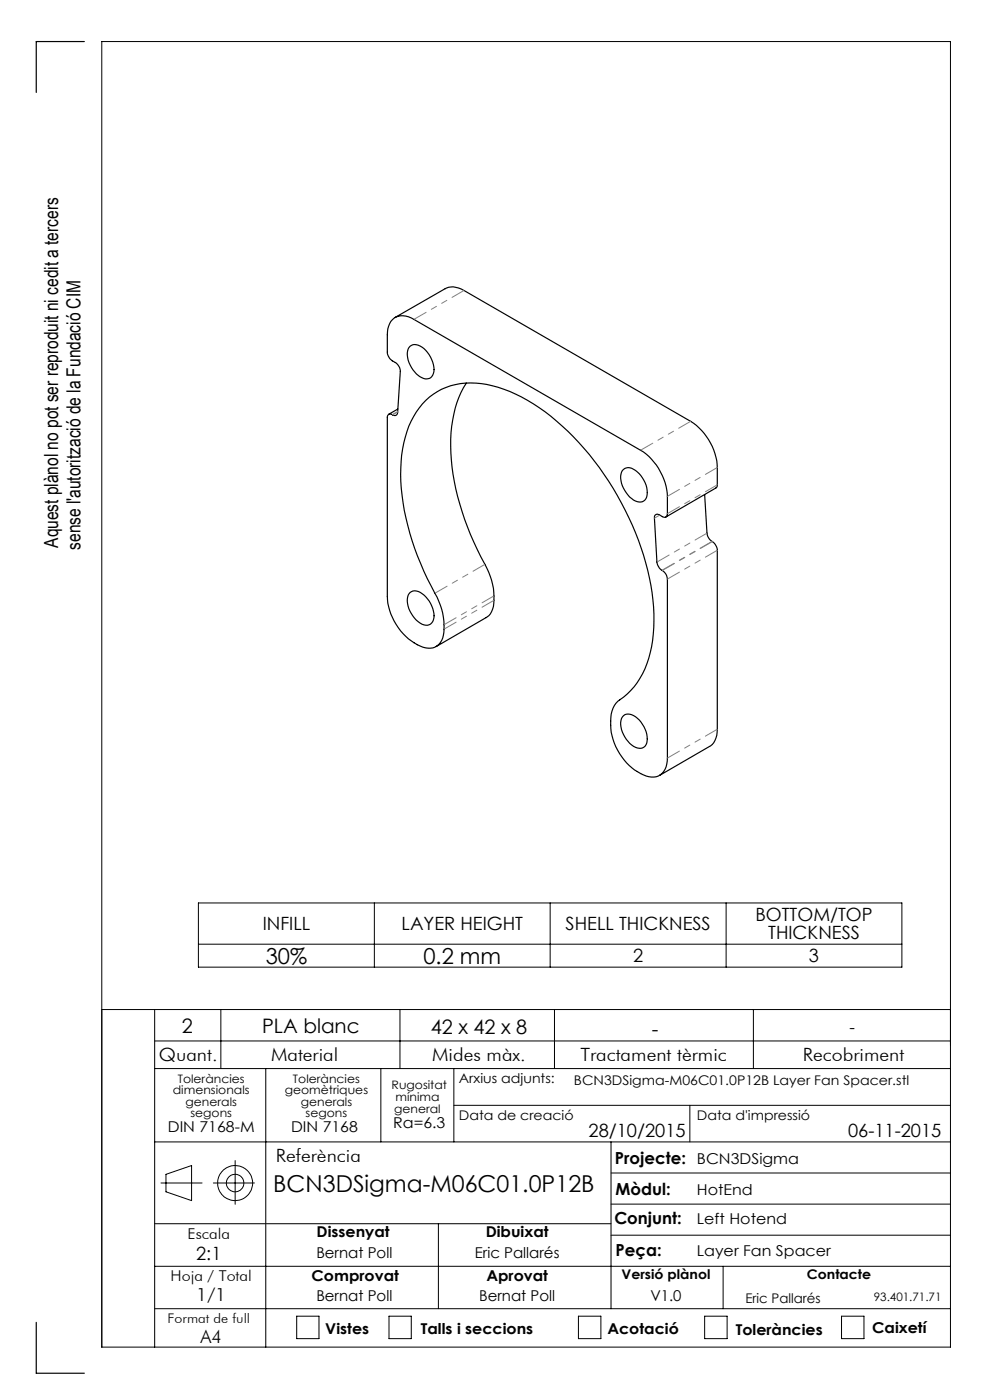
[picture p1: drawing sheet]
<svg xmlns="http://www.w3.org/2000/svg" width="210mm" height="297mm" viewBox="0 0 210 297" stroke-linecap="round" stroke-linejoin="round" font-family="sans-serif">
<g fill="none" stroke="#000" stroke-width=".21">
<path d="M42.1 191.6h149.2v13.6h-149.2zM79.4 191.6v13.6M116.7 191.6v13.6M154 191.6v13.6M21.6 214.2h180M32.8 214.2v71.6M42.1 200.3h149.2M46.8 214.2v12.5M84.8 214.2v12.5M117.6 214.2v12.5M159.8 214.2v12.5M32.8 220.8h168.8"/>
<path d="M32.8 226.7h168.8M56.4 226.7v59.1M80.8 226.7v15.5M96.3 226.7v15.5M96.3 234.5h105.3M146.3 234.5v7.7M32.8 259.6h96.8M32.8 242.2h168.8M34.1 251h8.8M35.2 249.1l5.4-1.8v7.4l-5.4-1.9zM45.3 251h8.7M49.9 246.2v9.3"/>
<path d="M93 259.6v18M129.6 242.2v35.4M129.6 255.4h72M129.6 248.8h72M32.8 277.6h168.8M32.8 268.6h168.8M62.9 279.2h4.8v4.8h-4.8zM82.5 279.2h4.7v4.8h-4.7zM122.7 279.2h4.8v4.8h-4.8zM129.6 262h72M149.5 279.2h4.7v4.8h-4.7zM153.4 268.6v9"/>
<path d="M178.5 279.2h4.8v4.8h-4.8zM21.6 285.8h180v-277h-180v277"/>
<circle cx="49.9" cy="251" r="3.7"/>
<circle cx="49.9" cy="251" r="1.86"/>
</g>
<path d="M17.9 8.8h-10.2v10.8M83.3 67.8a3.5 3.5 0 0 1 4.5 0l48.1 27.7a12.4 12.4 0 0 1 5.7 9.8v3.7a.65 .65 0 0 1-.3 .7 .65 .65 0 0 1-.8-.1l-.6-.4a.67 .67 0 0 0-.8 0 .67 .67 0 0 0-.3 .7l.5 9.3a2.76 2.76 0 0 0 1.6 2.2l.5 .7 .2 .8v37.9a3.5 3.5 0 0 1-2.9 4 8.7 8.7 0 0 1-6.3-3.6 11.7 11.7 0 0 1-2.4-11 4.6 4.6 0 0 1 2.3-2.3 17.8 17.8 0 0 0 6.1-12 46.8 46.8 0 0 0-4.3-24.5 58.4 58.4 0 0 0-21-25.7 23.9 23.9 0 0 0-15.5-4.3 13.7 13.7 0 0 0-10.9 9 33.9 33.9 0 0 0-.6 19.5 70 70 0 0 0 7 17.6 11.7 11.7 0 0 1 .6 8.4 3.1 3.1 0 0 1-4.6 1.2 12.4 12.4 0 0 1-6.9-10.6v-37.9a.65 .65 0 0 1 .3-.7 .65 .65 0 0 1 .8 .1 .64 .64 0 0 0 .7 .1 .64 .64 0 0 0 .3-.6l.6-8.7a2.76 2.76 0 0 0-1.9-2.4l-.4-.4-.4-1v-4l.2-1.8 .5-1zM83.8 67.3l10.6-6.1a3.8 3.8 0 0 1 4 .4l48.1 27.8a12.4 12.4 0 0 1 5.7 9.8v3.9l-.2 .3-10.7 6.3M87 73.4a2.31 2.31 0 0 1 3 .6 6 6 0 0 1 1.9 5.2 1.67 1.67 0 0 1-2.8 .7 5.9 5.9 0 0 1-2.5-5.9zM84.4 86.8l-1.9 1.1M98.9 81.3a25.7 25.7 0 0 0-3.2 16.3 58.7 58.7 0 0 0 7.6 23 12.6 12.6 0 0 1 1.2 8.6 2.83 2.83 0 0 1-1.4 1.8l-10.6 6.2M132 99.8a1.86 1.86 0 0 1 2.8 0 5.6 5.6 0 0 1 2.3 5.9 1.76 1.76 0 0 1-2.7 .4 5.9 5.9 0 0 1-2.6-5.9zM149.5 104.9l.5 8.2a2.89 2.89 0 0 0 1.5 2.1l.7 1.3v38.2a3.9 3.9 0 0 1-1.7 3.7l-10.6 6.1M87 125.7a2.27 2.27 0 0 1 3 .6 5.4 5.4 0 0 1 1.8 5.6 1.73 1.73 0 0 1-2.7 .3 5.8 5.8 0 0 1-2.5-5.9zM132.3 151.8a2.26 2.26 0 0 1 2.9 .6 5.4 5.4 0 0 1 1.9 5.6 1.76 1.76 0 0 1-2.7 .3 5.9 5.9 0 0 1-2.6-5.9zM7.7 280.5v10.8h10.2" fill="none" stroke="#000" stroke-width=".25"/>
<path d="M98.4 61.6l-10.6 6.1M135.9 95.5l10.6-6.1M152.2 99.2l-10.6 6.1M139.4 119.2l10.6-6.1M141.6 109l10.6-6.2M151 114.8l-10.6 6.2M152.2 116.7l-10.6 6.1M92.3 125.8l10.6-6.1M94.2 133.5l10.6-6.2M104.8 126.4l-10.6 6.1M140.5 121l10.6-6.1M141.6 160.8l10.6-6.1" fill="none" stroke="#808080" stroke-width=".21" stroke-dasharray="6.3 1.3 1.3 1.3 1.3 1.3" stroke-dashoffset="3.4"/>
<path d="M83.3 88l1.1-.6M84.4 87.3l-1.2 .6M140 109.3l-1.2 .6" fill="none" stroke="#808080" stroke-width=".21" stroke-dasharray="6.3 1.3 1.3 1.3 1.3 1.3"/>
<text font-size="4.9" x="58" y="253">BCN3DSigma-M06C01.0P12B</text>
<g font-size="4.7">
<text x="56.4" y="204.4">30%</text>
<text x="89.8" y="204.4">0.2 mm</text>
</g>
<g font-size="4.2">
<text x="38.6" y="219">2</text>
<text x="55.6" y="219.2">PLA blanc</text>
<text x="91.4" y="219.4">42 x 42 x 8</text>
<text x="138.3" y="219.7">-</text>
</g>
<g font-size="4.1">
<text x="12.4" y="116.2" transform="rotate(-90 12.4 116.2)">Aquest plànol no pot ser reproduit ni cedit a tercers</text>
<text x="17.1" y="116.6" transform="rotate(-90 17.1 116.6)">sense l'autorització de la Fundació CIM</text>
</g>
<g font-size="3.9">
<text x="55.7" y="197.4">INFILL</text>
<text x="85.2" y="197.4">LAYER HEIGHT</text>
<text x="120" y="197.4">SHELL THICKNESS</text>
<text x="160.2" y="195.4">BOTTOM/TOP</text>
<text x="163" y="199.3">THICKNESS</text>
<text x="134.3" y="204.2">2</text>
<text x="171.6" y="204.2">3</text>
<text x="33.7" y="225">Quant.</text>
<text x="57.5" y="225">Material</text>
<text x="91.7" y="225">Mides màx.</text>
<text x="123.1" y="225">Tractament tèrmic</text>
<text x="170.3" y="225">Recobriment</text>
<text x="124.8" y="241.3">28/10/2015</text>
<text x="179.9" y="241.3">06-11-2015</text>
<text x="58.5" y="246.5">Referència</text>
<text x="41.6" y="267.2">2:1</text>
<text x="41.6" y="276">1/1</text>
<text x="42.5" y="284.9">A4</text>
</g>
<g font-size="3.5">
<text x="180.2" y="219.2">-</text>
<text x="130.5" y="246.8">Projecte:</text>
<text x="130.6" y="253.4">Mòdul:</text>
<text x="130.3" y="259.8">Conjunt:</text>
<text x="130.6" y="266.4">Peça:</text>
</g>
<g font-size="3.2">
<text x="83.4" y="239.3">Ra=6.3</text>
<text x="35.6" y="240.1">DIN 7168-M</text>
<text x="61.7" y="240.1">DIN 7168</text>
<text x="147.8" y="246.8">BCN3DSigma</text>
<text x="147.8" y="253.4">HotEnd</text>
<text x="39.8" y="262.9">Escala</text>
<text x="67.2" y="262.5">Dissenyat</text>
<text x="103" y="262.5">Dibuixat</text>
<text x="147.8" y="259.8">Left Hotend</text>
<text x="67.1" y="266.8">Bernat Poll</text>
<text x="100.7" y="266.8">Eric Pallarés</text>
<text x="147.8" y="266.4">Layer Fan Spacer</text>
<text x="36.2" y="271.7">Hoja / Total</text>
<text x="66.1" y="271.7">Comprovat</text>
<text x="103.2" y="271.7">Aprovat</text>
<text x="67.1" y="276.1">Bernat Poll</text>
<text x="101.6" y="276.1">Bernat Poll</text>
<text x="138" y="276.1">V1.0</text>
<text x="69" y="283.1">Vistes</text>
<text x="89.3" y="283.1">Talls i seccions</text>
<text x="128.8" y="283.1">Acotació</text>
<text x="156.1" y="283.2">Toleràncies</text>
<text x="185" y="282.8">Caixetí</text>
</g>
<g font-size="2.8">
<text x="97.3" y="229.6">Arxius adjunts:</text>
<text x="121.8" y="230.2">BCN3DSigma-M06C01.0P12B Layer Fan Spacer.stl</text>
<text x="97.3" y="237.7">Data de creació</text>
<text x="147.8" y="237.7">Data d'impressió</text>
<text x="131.8" y="271.4">Versió plànol</text>
<text x="171.2" y="271.4">Contacte</text>
<text x="35.5" y="280.7">Format de full</text>
<text x="158.1" y="276.3">Eric Pallarés</text>
</g>
<g font-size="2.5">
<text x="36.7" y="232.1">dimensionals</text>
<text x="37.7" y="229.6">Toleràncies</text>
<text x="60.4" y="232.1">geomètriques</text>
<text x="62.1" y="229.6">Toleràncies</text>
<text x="83.1" y="231">Rugositat</text>
<text x="83.9" y="233.5">mínima</text>
<text x="39.4" y="234.6">generals</text>
<text x="40.4" y="237.1">segons</text>
<text x="63.8" y="234.6">generals</text>
<text x="64.8" y="237.1">segons</text>
<text x="83.6" y="236.2">general</text>
<text x="185.4" y="276.1">93.401.71.71</text>
</g>
</svg>
